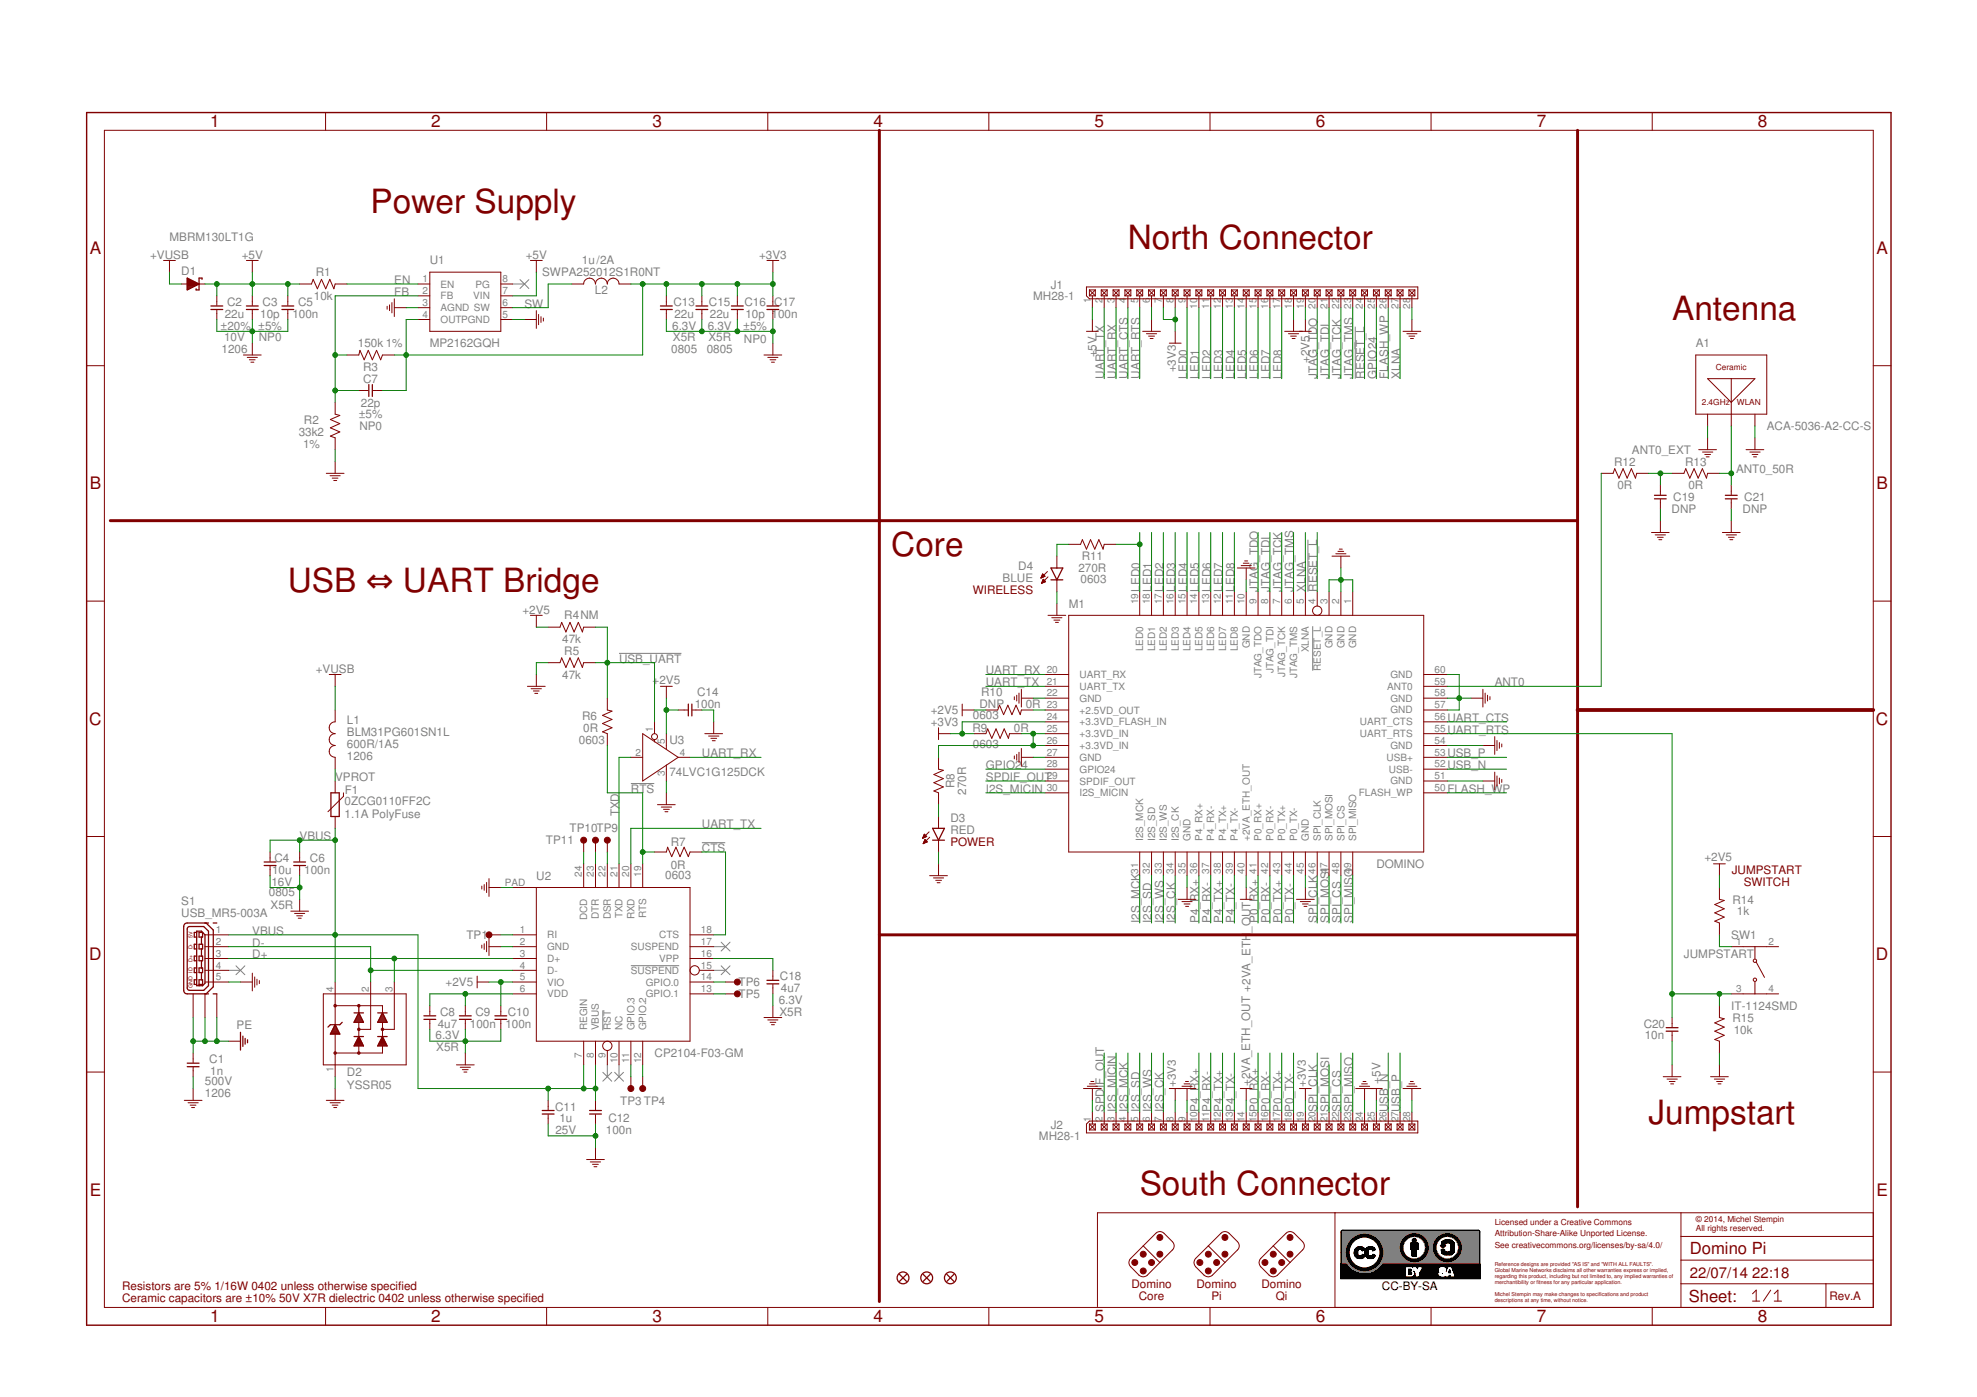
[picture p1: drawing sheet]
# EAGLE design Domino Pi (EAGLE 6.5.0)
Domino breakout Board
DATABASE: ./BOM/Domino_DB.txt; DRAWN: M.STEMPIN; REV: A
PORT1 (NC): BOM: EXCLUDE
PORT2 (NC): BOM: EXCLUDE
PORT7 (NC): BOM: EXCLUDE
PORT8 (NC): BOM: EXCLUDE
PORT13 (NC): BOM: EXCLUDE
PORT16 (NC): BOM: EXCLUDE

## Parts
A1  ACA-5036-A2-CC-S  [ACA-5036-A2-CC-S]
C1  1n  CAP_1206  [C1206]
C2  22u  CAP_1206  [C1206]
C3  10p  CAP_0402  [C0402]
C4  10u  CAP_0805  [C0805]
C5  100n  CAP_0402  [C0402]
C6  100n  CAP_0402  [C0402]
C7  22p  CAP_0402  [C0402]
C8  4u7  CAP_0402  [C0402]
C9  100n  CAP_0402  [C0402]
C10  100n  CAP_0402  [C0402]
C11  1u  CAP_0402  [C0402]
C12  100n  CAP_0402  [C0402]
C13  22u  CAP_0805  [C0805]
C14  100n  CAP_0402  [C0402]
C15  22u  CAP_0805  [C0805]
C16  10p  CAP_0402  [C0402]
C17  100n  CAP_0402  [C0402]
C18  4u7  CAP_0402  [C0402]
C19  DNP  CAP_0402  [C0402]
C20  10n  CAP_0402  [C0402]
C21  DNP  CAP_0402  [C0402]
CC-BY-SA  CC-BY-SA_LOGO  [CC-BY-SA_LOGO]
D1  MBRM130LT1G  [DO-216AA]
D2  YSSR05  [SOT143B]
D3  RED  LED_0603  [LED0603]
D4  BLUE  LED_0603  [LED0603]
F1  0ZCG0110FF2C  [PTC1812]
F2  FIDUCIAL  [FIDUCIAL]
F3  FIDUCIAL  [FIDUCIAL]
F4  FIDUCIAL  [FIDUCIAL]
J1  MH28-1  [MH28-1-0.1]
J2  MH28-1  [MH28-1-0.1]
L1  BLM31PG601SN1L  FB_1206  [FB1206]
L2  SWPA252012S1R0NT  [SWPA252012S]
M1  DOMINO  [DOMINO]
R1  10k  RES_0402  [R0402]
R2  33k2  RES_0402  [R0402]
R3  150k  RES_0402  [R0402]
R4  47k  RES_0402  [R0402]
R5  47k  RES_0402  [R0402]
R6  0R  RES_0603  [R0603]
R7  0R  RES_0603  [R0603]
R8  270R  RES_0402  [R0402]
R9  0R  RES_0603  [R0603]
R10  0R  RES_0603  [R0603]
R11  270R  RES_0603  [R0603]
R12  0R  RES_0402  [R0402]
R13  0R  RES_0402  [R0402]
R14  1k  RES_0402  [R0402]
R15  10k  RES_0402  [R0402]
S1  USB_MR5-003A  [USB_MR5-003A]
SW1  IT-1124SMD  [IT-1124SMD]
TP1  TEST_PAD  [TEST_PAD]
TP3  TEST_PAD  [TEST_PAD]
TP4  TEST_PAD  [TEST_PAD]
TP5  TEST_PAD  [TEST_PAD]
TP6  TEST_PAD  [TEST_PAD]
TP9  TEST_PAD  [TEST_PAD]
TP10  TEST_PAD  [TEST_PAD]
TP11  TEST_PAD  [TEST_PAD]
U1  MP2162GQH  [QFN-8_2X1.5]
U2  CP2104-F03-GM  [QFN-25_4X4]
U3  74LVC1G125DCK  [SC70]

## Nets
!CTS: R7.1 U2.18(CTS)
!RESET_L: J1.24 M1.4(!RESET_L)
!RTS: R6.1 R7.2 U2.19(RTS)
!USB_UART: R4.2 R5.2 R6.2 U3.1(!OE)
+2.5VD_OUT: M1.23(+2.5VD_OUT) R10.2
+2V5: C10.1 C14.2 J1.19 R4.1 R10.1 R14.2 U2.5(VIO) U3.5(VCC)
+2VA_ETH_OUT [Ethernet]: J2.14 M1.40(+2VA_ETH_OUT)
+3.3VD_IN: M1.25(+3.3VD_IN) M1.26(+3.3VD_IN) R8.2 R9.2
+3V3: C7.2 C13.1 C15.1 C16.1 C17.1 J1.7 J1.8 J2.8 J2.19 L2.2 M1.24(+3.3VD_FLASH_IN) R3.1 R9.1 U1.4(OUT)
+5V: C2.1 C3.1 C5.1 D1.1(C) J1.1 J2.25 R1.1 U1.7(VIN)
+VUSB: D1.2(A) L1.1
ANT0 [RF]: M1.59(ANT0) R12.1
ANT0_50R: A1.FEED(A) C21.1 R13.2
ANT0_EXT [RF]: C19.1 R12.2 R13.1
BLUE_LED: D4.2(A) R11.1
D+ [USB]: D2.3 S1.3 U2.3(D+)
D- [USB]: D2.2 S1.2 U2.4(D-)
EN: R1.2 U1.1(EN)
FB: C7.1 R2.2 R3.2 U1.2(FB)
FLASH_WP: J1.26 M1.50(FLASH_WP)
GND: A1.GND$1(GND) A1.GND$2(GND) C1.2 C2.2 C3.2 C4.2 C5.2 C6.2 C8.2 C9.2 C10.2 C11.2 C12.2 C13.2 C14.1 C15.2 C16.2 C17.2 C18.2 C19.2 C20.2 C21.2 D2.1 D3.1(C) D4.1(C) J1.6 J1.18 J1.28 J2.1 J2.9 J2.24 J2.28 M1.1(GND) M1.2(GND) M1.3(GND) M1.10(GND) M1.22(GND) M1.27(GND) M1.35(GND) M1.45(GND) M1.51(GND) M1.54(GND) M1.57(GND) M1.58(GND) M1.60(GND) R2.1 R5.1 R15.1 S1.5 U1.3(AGND) U1.5(PGND) U2.2(GND) U2.PAD U3.3(GND)
GPIO24: J1.25 M1.28(GPIO24)
I2S_CK: J2.7 M1.34(I2S_CK)
I2S_MCK: J2.4 M1.31(I2S_MCK)
I2S_MICIN: J2.3 M1.30(I2S_MICIN)
I2S_SD: J2.5 M1.32(I2S_SD)
I2S_WS: J2.6 M1.33(I2S_WS)
JTAG_TCK: J1.22 M1.7(JTAG_TCK)
JTAG_TDI: J1.21 M1.8(JTAG_TDI)
JTAG_TDO: J1.20 M1.9(JTAG_TDO)
JTAG_TMS: J1.23 M1.6(JTAG_TMS)
JUMPSTART: R14.1 SW1.1
LED0: J1.9 M1.19(LED0) R11.2
LED1: J1.10 M1.18(LED1)
LED2: J1.11 M1.17(LED2)
LED3: J1.12 M1.16(LED3)
LED4: J1.13 M1.15(LED4)
LED5: J1.14 M1.14(LED5)
LED6: J1.15 M1.13(LED6)
LED7: J1.16 M1.12(LED7)
LED8: J1.17 M1.11(LED8)
N$1: D3.2(A) R8.1
N$2: TP9.1(PP) U2.22(DSR)
N$6: TP1.1(PP) U2.1(RI)
N$8: TP3.1(PP) U2.11(GPIO.3)
N$9: TP4.1(PP) U2.12(GPIO.2)
N$12: TP10.1(PP) U2.23(DTR)
N$13: TP11.1(PP) U2.24(DCD)
N$15: TP6.1(PP) U2.14(GPIO.0)
N$16: TP5.1(PP) U2.13(GPIO.1)
N$31: C18.1 U2.16(VPP)
P0_RX+ [Ethernet]: J2.15 M1.41(P0_RX+)
P0_RX- [Ethernet]: J2.16 M1.42(P0_RX-)
P0_TX+ [Ethernet]: J2.17 M1.43(P0_TX+)
P0_TX- [Ethernet]: J2.18 M1.44(P0_TX-)
P4_RX+ [Ethernet]: J2.10 M1.36(P4_RX+)
P4_RX- [Ethernet]: J2.11 M1.37(P4_RX-)
P4_TX+ [Ethernet]: J2.12 M1.38(P4_TX+)
P4_TX- [Ethernet]: J2.13 M1.39(P4_TX-)
PE: C1.1 S1.S$1(M0) S1.S$2(M1) S1.S$3(M2)
SPDIF_OUT: J2.2 M1.29(SPDIF_OUT)
SPI_CLK: J2.20 M1.46(SPI_CLK)
SPI_CS: J2.22 M1.48(SPI_CS)
SPI_MISO: J2.23 M1.49(SPI_MISO)
SPI_MOSI: J2.21 M1.47(SPI_MOSI)
SW: L2.1 U1.6(SW)
TXD: U2.21(TXD) U3.2(A)
UART_CTS: J1.4 M1.56(UART_CTS)
UART_RTS: C20.1 J1.5 M1.55(UART_RTS) R15.2 SW1.3
UART_RX: J1.3 M1.20(UART_RX) U3.4(Y)
UART_TX: J1.2 M1.21(UART_TX) U2.20(RXD)
USB_N [USB]: J2.26 M1.52(USB-)
USB_P [USB]: J2.27 M1.53(USB+)
VBUS: C4.1 C6.1 C11.1 C12.1 D2.4 F1.2 S1.1 U2.7(REGIN) U2.8(VBUS)
VDD: C8.1 C9.1 U2.6(VDD)
VPROT: F1.1 L1.2
XLNA: J1.27 M1.5(XLNA)
Unconnected: S1.4 SW1.2 SW1.4 U1.8(PG) U2.9(!RST) U2.10(NC) U2.15(!SUSPEND) U2.17(SUSPEND)

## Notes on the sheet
- Power Supply
- North Connector
- /
- Antenna
- Core
- WIRELESS
- USB ⇔ UART Bridge
- NM
- PolyFuse
- POWER
- JUMPSTART
  SWITCH
- Jumpstart
- South Connector
- Licensed under a Creative Commons
- © 2014, Michel Stempin
  All rights reserved.
- Attribution-Share-Alike Unported License.
- See creativecommons.org/licenses/by-sa/4.0/
- Reference designs are provided "AS IS" and "WITH ALL FAULTS".
- Global Marine Networks disclaims all other warranties express or implied,
- regarding this product, including but not limited to, any implied warranties of
- merchantibility or fitness for any particular application.
- Resistors are 5% 1/16W 0402 unless otherwise specified
- Domino
  Core
- Domino
  Pi
- Domino
  Qi
- Michel Stempin may make changes to specifications and product
- Ceramic capacitors are ±10% 50V X7R dielectric 0402 unless otherwise specified | descriptions at any time, without notice. | Rev.

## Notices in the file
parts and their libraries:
Domino: See creativecommons.org/licenses/by-sa/4.0/ for details.
Domino: See creativecommons.org/licenses/by-sa/3.0/ for details.
Domino: Copyright © 2012, Michel Stempin, All rights reserved
Licenced under Creative Commons CC BY-SA 3.0 license.
